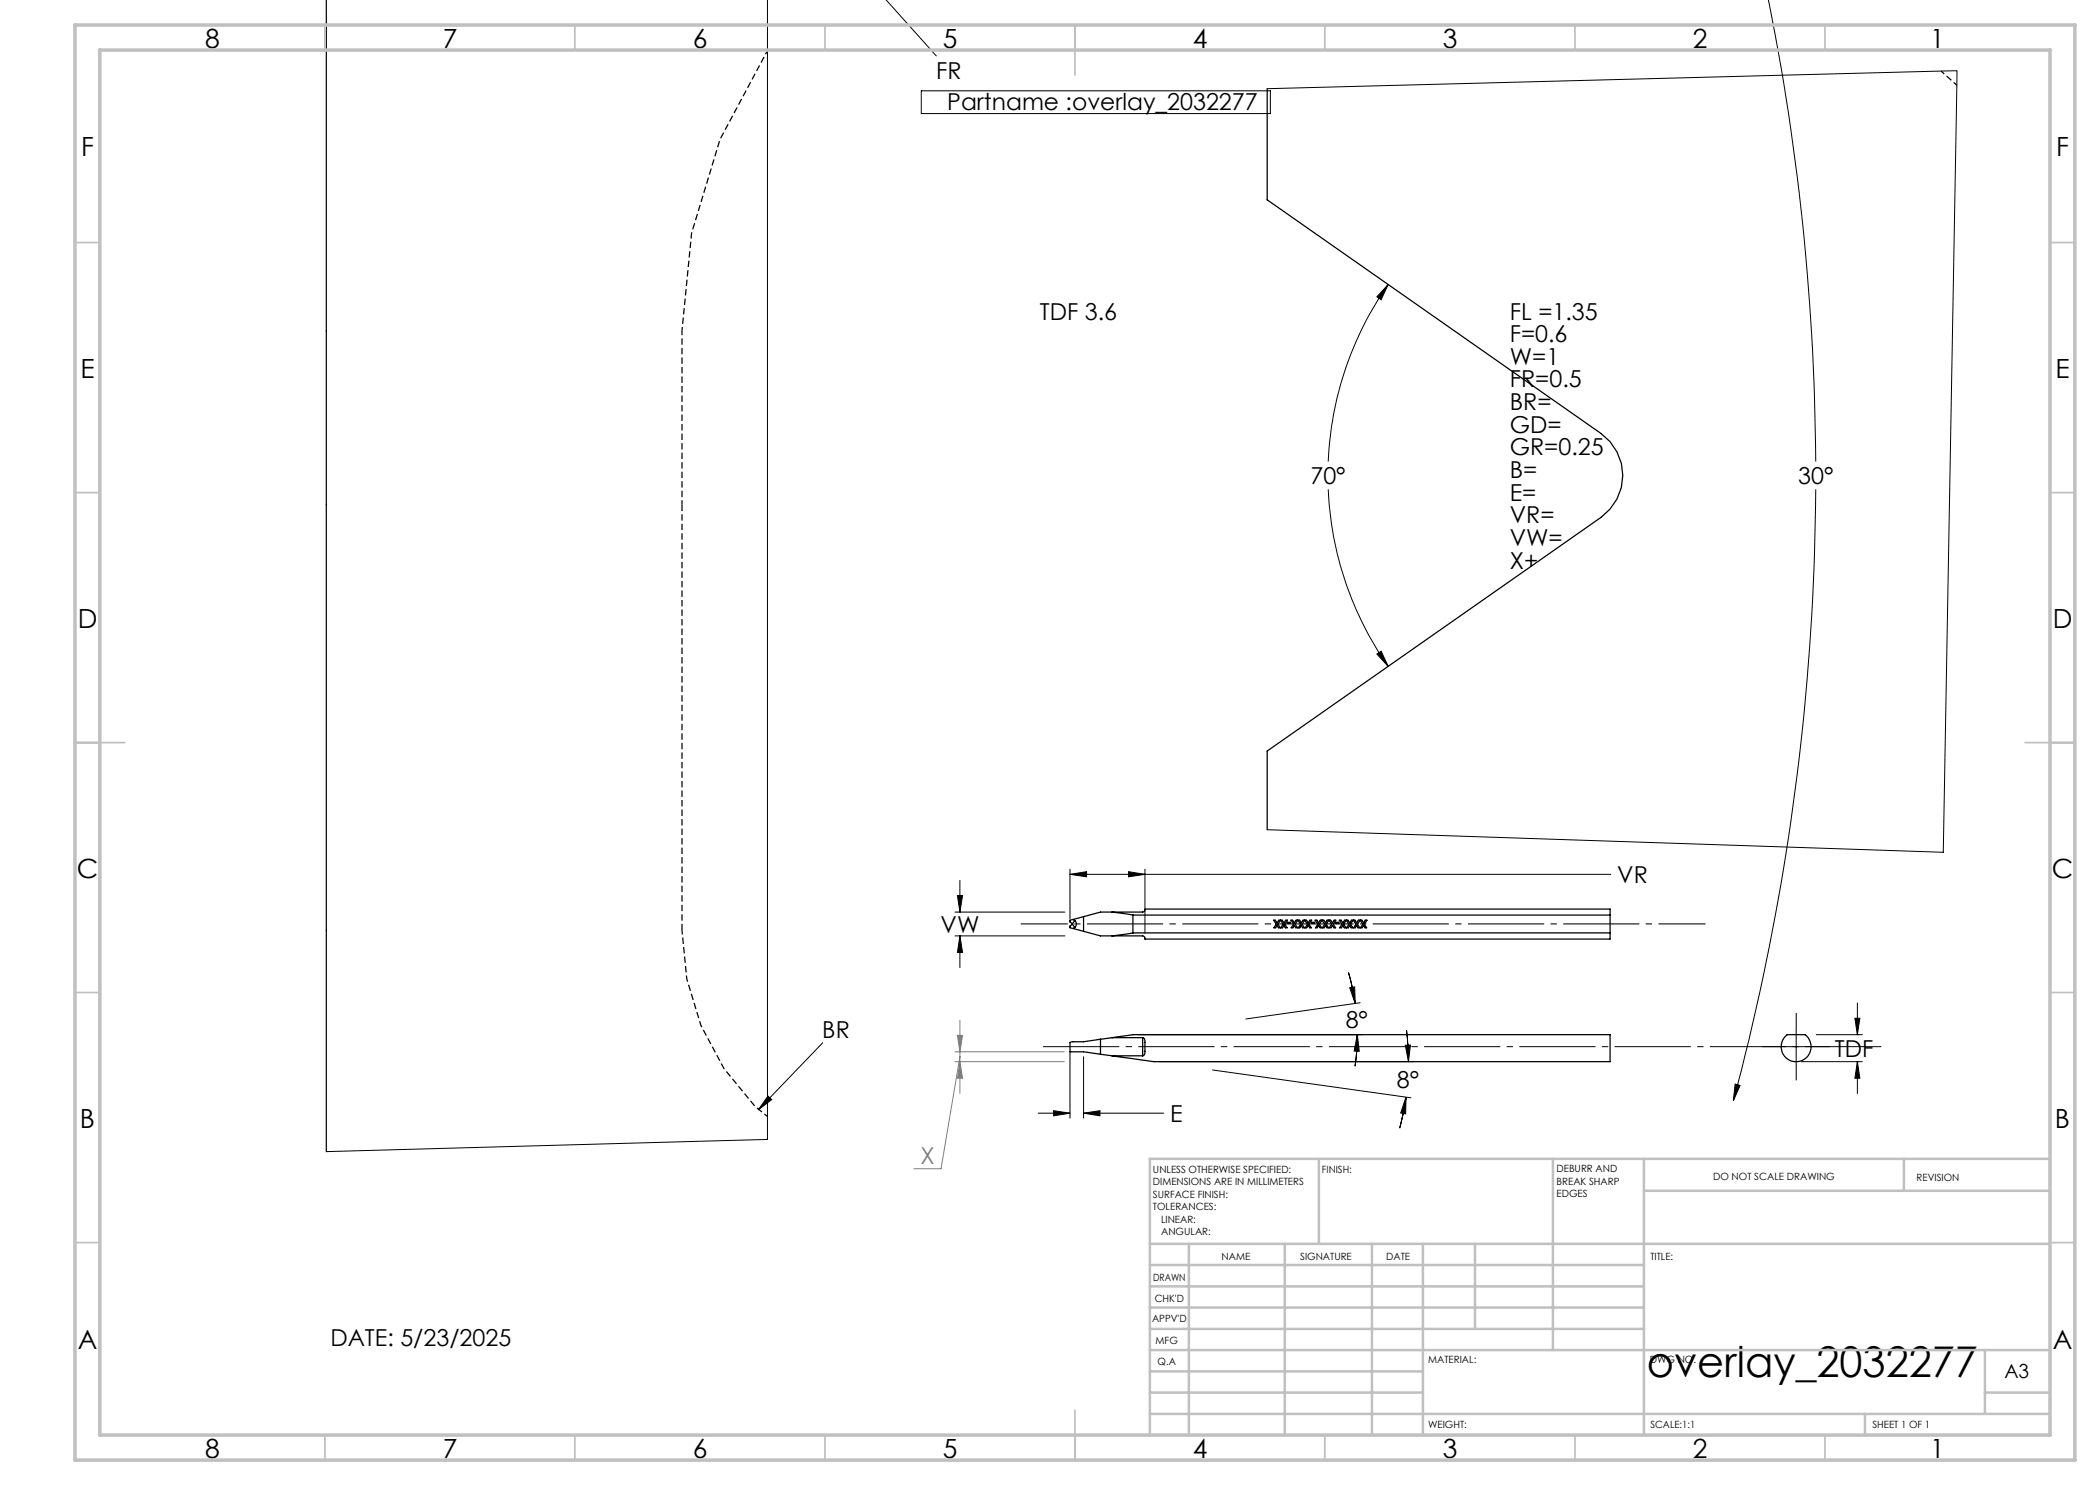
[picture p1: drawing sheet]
<svg xmlns="http://www.w3.org/2000/svg" width="420mm" height="297mm" viewBox="0 0 420 297" stroke-linecap="round" stroke-linejoin="round" font-family="sans-serif">
<g fill="none" stroke="#000" stroke-width=".25">
<path d="M65.3 -.1v230.4M253.4 17.7v22.3l66.8 46.7a10.3 10.3 0 0 1 0 16.8l-66.8 46.7v15.7M214.5 184.9l.4 .6M214.5 184.7v.2M214.5 184.9l-.5 .3v.4l.6 .1M214.6 183.9l-.6 .1v.4l.5 .3M214.6 183.9l.3 .2M214.6 185.7l2.1 .6M214.9 184.1a.85 .85 0 0 1 0 1.4M214.9 184.1l-.4 .6M214.9 185.5l-.3 .2M216.7 186.3l3.4 .9h8.4a.51 .51 0 0 1 .5 .6h93v-1.2"/>
<path d="M216.7 183.3v3M216.7 183.3l-2.1 .6M222.4 182.4l4.2 .6M226.6 186.6l-4.2 .6M226.6 186.6h95.4M226.6 183h95.4M226.6 183v3.6M254.7 184h.4l.3 .6 .4-.6h.6l.4 .6 .3-.6h.4l-.5 .9 .4 .7h-.3l-.3-.5-.3 .5h-.3l.4-.7-.5-.9-.5 .9 .4 .7h-.3l-.3-.5-.3 .5h-.3l.4-.7zM257.5 184.5h.6v.2h-.6zM258.2 184h.3l.4 .6 .3-.6h.7l.3 .6 .4-.6h.7l.4 .6 .3-.6h.3l-.5 .9 .5 .7h-.4l-.2-.5-.4 .5h-.3l.5-.7-.6-.9-.5 .9 .5 .7h-.4l-.3-.5-.2 .5h-.4l.5-.7-.5-.9-.6 .9 .5 .7h-.3l-.3-.5-.3 .5h-.4l.5-.7zM262.4 184.5h.5v.2h-.5zM263 184h.4l.3 .6 .4-.6h.7l.3 .6 .3-.6h.7l.4 .6 .3-.6h.4l-.5 .9 .4 .7h-.3l-.3-.5-.3 .5h-.3l.4-.7-.5-.9-.5 .9 .4 .7h-.3l-.3-.5-.3 .5h-.3l.4-.7-.5-.9-.5 .9 .4 .7h-.3l-.3-.5-.3 .5h-.3l.5-.7z"/>
<path d="M267.2 184.5h.6v.2h-.6zM269.2 184l-.5 .9 .5 .7h-.3l-.3-.5-.3 .5h-.4l.5-.7-.5-.9h.3l.4 .6 .3-.6h.7l.3 .6 .4-.6h.7l.3 .6 .4-.6h.7l.3 .6 .3-.6h.4l-.5 .9 .4 .7h-.3l-.3-.5-.3 .5h-.3l.5-.7-.6-.9-.5 .9 .5 .7h-.4l-.3-.5-.3 .5h-.3l.5-.7-.5-.9M269.3 184l.5 .9-.5 .7h.4l.2-.5 .3 .5h.4l-.5-.7 .5-.9M322 183v-1.2h-93a.49 .49 0 0 1-.5 .6h-8.4l-3.4 .9M322 183v3.6M220.1 207.9l-3.4 .4h-2.3l-.4 .2v1.9h2.7l3.4 .5M220.1 207.9v3M220.1 210.9l2.3 .3M222.4 207.5l4.2-.6h95.4v5.4h-91.2l-8.4-1.1M222.4 211.2h6.1M222.4 207.5h6.1M222.4 207.5l-2.3 .4"/>
<path d="M228.5 207.5h.1a1.37 1.37 0 0 1 .4 1.6v1.2a.74 .74 0 0 1-.4 .9h-.1M228.5 207.5v3.7M357.1 207.3l.3-.4h3.6a3 3 0 0 1 .6 4.3 3 3 0 0 1-4.4 .4 3 3 0 0 1-.1-4.3z"/>
</g>
<path d="M388.2 14.2l3.2 2.9M136.4 100.9v-34.7M153.5 223.3l-2.5-2.1-6.2-7.5-4.6-8.6-2.8-9.3-1-9.8" fill="none" stroke="#000" stroke-width=".25" stroke-dasharray="1.3 .6" stroke-dashoffset=".4" stroke-linecap="butt"/>
<path d="M136.4 186v-85.1" fill="none" stroke="#000" stroke-width=".25" stroke-dasharray="1.3 .6" stroke-linecap="butt"/>
<path d="M136.4 66.2l1.9-19.6 5.7-18.7 9.5-17.7" fill="none" stroke="#000" stroke-width=".25" stroke-dasharray="1.3 .6" stroke-dashoffset=".5" stroke-linecap="butt"/>
<g fill="none" stroke="#000" stroke-width=".2">
<path d="M153.5 -.1v228l-88.2 2.4M177.2 -.1l10.1 11.3M353.7 -.1a479.4 479.4 0 0 1 9.4 92.4M184.3 18.2h69.8v4.5h-69.8zM253.4 17.7l138-3.6-2.7 156.4-135.3-4.6M277.6 56.9l-1.4 3-.8-.5zM277.6 56.9a66.6 66.6 0 0 0-12 35.4M265.6 97.9a66.6 66.6 0 0 0 12 35.4M363.1 97.9a485 485 0 0 1-16.4 122.2M275.4 130.8l.8-.6 1.4 3.1zM191.5 179.1h1l-.5 3.3zM192 176.1v6.3"/>
<path d="M214 174.9l3.3-.6v1.1zM214 173.8v10M214 174.9h108.2M225.7 174.3l3.3 .6-3.3 .5zM229 173.8v12.9M191 182.4h22M191 187.2h22M192 187.2l.5 3.3h-1zM192 187.2v6.3M192 182.4h.1M192 187.2h.1M269.7 194.5l1 3.9 .3 2.3"/>
<path d="M269.9 197.6l1-.2 .1 3.3zM153.6 219.2l.7 .7-2.6 2.1zM164.5 208.6l-12.8 13.4M214 210.4v13.2M216.7 211.3v12.3M227.6 206.9h44.9M231.8 212.3h50.9M242.5 214l39.7 5.6M271.5 206.9l.4 3.4-1.1-.1zM271.5 206.9l-.1 3.2-.4 3.2M272 200.6l-22.8 3.2M281.1 209.1l1-.1-.4 3.3z"/>
<path d="M281.2 219.4l-.1 3.4-1-.2zM281.2 219.4l-.5 3.2-.8 3M281.3 206l.4 6.3M347 216.8l1 .3-1.3 3zM355.5 209.3h7.5M359.2 205.6v7.5M360.2 212.3h12.3M363.3 206.9h9.2M371 203.7h1l-.5 3.2zM371.5 212.3l.5 3.3h-1zM371.5 200.6v6.3M371.5 212.3v6.4"/>
<path d="M371.5 212.3h.1M371.5 206.9h.1M207.6 222.6h6.4M210.7 222.1l3.3 .5-3.3 .6zM216.7 222.6l3.3-.5v1.1zM216.7 222.6h16"/>
</g>
<path d="M191 210.4h21.9M191 212.3h21.9M191.5 207.1h1l-.5 3.3zM192 212.3l.5 3.3h-1zM192 204v14.7M192 211.3l-3.8 22.4h-5.4" fill="none" stroke="#808080" stroke-width=".2"/>
<path d="M377.4 209.3h-169.9" fill="none" stroke="#000" stroke-width=".2" stroke-dasharray="15.2 1.3 1.3 1.3" stroke-dashoffset="-1.1" stroke-linecap="butt"/>
<path d="M355.5 209.3h-3M359.2 205.6v-3M359.2 213.1v3M363 209.3h3" fill="none" stroke="#000" stroke-width=".2" stroke-dasharray="15.2 1.3 1.3 1.3" stroke-linecap="butt"/>
<path d="M341.1 184.8h-136.9" fill="none" stroke="#000" stroke-width=".2" stroke-dasharray="15.2 1.3 1.3 1.3" stroke-dashoffset="5.8" stroke-linecap="butt"/>
<g fill="none" stroke="#c0c0c0" stroke-width=".35">
<path d="M65 5v5M115 5v5M165 5v5M215 5v10M265 5v5M315 5v5M365 5v5M15 48.5h5M410 48.5h5M15 98.5h5M410 98.5h5M15 148.5h10"/>
<path d="M405 148.5h10M15 198.5h5M410 198.5h5M15 248.5h5M410 248.5h5M65 287v5M115 287v5M165 287v5M215 282v10M265 287v5M315 287v5M365 287v5"/>
</g>
<g fill="none" stroke="#c0c0c0" stroke-width=".5">
<path d="M263.8 231.8v17M310.6 231.8v38.2M328.8 231.8v55.2M328.8 238.2h81.2M380.8 231.8v6.4M410 231.8h-180v55.2M230 248.8h180M230 257.3h98.8M230 253h98.8M237.8 248.8v38.2M257 248.8v38.2M274.4 248.8v38.2"/>
<path d="M284.6 248.8v38.2M295 248.8v17M230 265.8h98.8M230 261.5h98.8M230 278.5h54.6M230 274.3h54.6M230 270h180M397 278.5h13M397 270v12.8M230 282.8h180M373 282.8v4.2"/>
</g>
<path d="M15 5h400v287h-400zM20 10h390v277h-390z" fill="none" stroke="#c0c0c0" stroke-width=".7"/>
<g fill="#000">
<path d="M214 174.9l3.3-.6v1.1zM225.7 174.3l3.3 .6-3.3 .5z"/>
<path d="M210.7 222.1l3.3 .5-3.3 .6zM216.7 222.6l3.3-.5v1.1zM271.5 206.9l.4 3.4-1.1-.1zM269.9 197.6l1-.2 .1 3.3zM281.2 219.4l-.1 3.4-1-.2zM281.1 209.1l1-.1-.4 3.3zM371.5 212.3l.5 3.3h-1zM371 203.7h1l-.5 3.2zM191.5 179.1h1l-.5 3.3zM192 187.2l.5 3.3h-1zM169.7 -.1h2.6zM153.6 219.2l.7 .7-2.6 2.1zM347 216.8l1 .3-1.3 3zM346.7 -.1h1.3zM277.6 56.9l-1.4 3-.8-.5zM275.4 130.8l.8-.6 1.4 3.1z"/>
</g>
<path d="M191.5 207.1h1l-.5 3.3zM192 212.3l.5 3.3h-1z" fill="#808080"/>
<text font-size="8.5" x="329.4" y="275.4">overlay_2032277</text>
<g font-size="5.3">
<text x="41" y="9.5">8</text>
<text x="88.5" y="9.5">7</text>
<text x="138.5" y="9.5">6</text>
<text x="188.5" y="9.5">5</text>
<text x="238.5" y="9.5">4</text>
<text x="288.5" y="9.5">3</text>
<text x="338.5" y="9.5">2</text>
<text x="386" y="9.5">1</text>
<text x="16.2" y="31.3">F</text>
<text x="411.2" y="31.3">F</text>
<text x="16.1" y="75.5">E</text>
<text x="411.1" y="75.5">E</text>
<text x="15.5" y="125.5">D</text>
<text x="410.5" y="125.5">D</text>
<text x="15.4" y="175.5">C</text>
<text x="410.4" y="175.5">C</text>
<text x="16" y="225.5">B</text>
<text x="411" y="225.5">B</text>
<text x="15.5" y="269.8">A</text>
<text x="410.5" y="269.8">A</text>
<text x="41" y="291.5">8</text>
<text x="88.5" y="291.5">7</text>
<text x="138.5" y="291.5">6</text>
<text x="188.5" y="291.5">5</text>
<text x="238.5" y="291.5">4</text>
<text x="288.5" y="291.5">3</text>
<text x="338.5" y="291.5">2</text>
<text x="386" y="291.5">1</text>
</g>
<g font-size="4.7">
<text x="187.2" y="15.7">FR</text>
<text x="189.4" y="22">Partname :overlay_2032277</text>
<text x="208" y="63.9">TDF 3.6</text>
<text x="302" y="63.9">FL =1.35</text>
<text x="302" y="68.4">F=0.6</text>
<text x="302" y="73">W=1</text>
<text x="302" y="77.5">FR=0.5</text>
<text x="302" y="82">BR=</text>
<text x="302" y="86.5">GD=</text>
<text x="302" y="91.1">GR=0.25</text>
<text x="302" y="95.6">B=</text>
<text x="262.1" y="96.8">70°</text>
<text x="302" y="100.1">E=</text>
<text x="359.6" y="96.8">30°</text>
<text x="302" y="104.6">VR=</text>
<text x="302" y="109.2">VW=</text>
<text x="302" y="113.7">X+</text>
<text x="323.5" y="176.6">VR</text>
<text x="188.1" y="186.5">VW</text>
<text x="164.5" y="207.5">BR</text>
<text x="269.1" y="205.6">8°</text>
<text x="367" y="211.4">TDF</text>
<text x="279.4" y="217.6">8°</text>
<text x="234" y="224.4">E</text>
<text x="66.1" y="269.2">DATE: 5/23/2025</text>
</g>
<text font-size="4.7" fill="#808080" x="184.1" y="232.7">X</text>
<text font-size="3.9" x="400.9" y="275.5">A3</text>
<g font-size="2">
<text x="230.6" y="234.6">UNLESS OTHERWISE SPECIFIED:</text>
<text x="230.6" y="237.1">DIMENSIONS ARE IN MILLIMETERS</text>
<text x="230.6" y="239.6">SURFACE FINISH:</text>
<text x="264.4" y="234.6">FINISH:</text>
<text x="311.3" y="234.5">DEBURR AND</text>
<text x="311.3" y="237">BREAK SHARP</text>
<text x="311.3" y="239.5">EDGES</text>
<text x="342.6" y="236">DO NOT SCALE DRAWING</text>
<text x="383.3" y="236.2">REVISION</text>
<text x="230.6" y="242.1">TOLERANCES:</text>
<text x="232.2" y="244.6">LINEAR:</text>
<text x="232.2" y="247.1">ANGULAR:</text>
<text x="244.3" y="252">NAME</text>
<text x="260" y="251.9">SIGNATURE</text>
<text x="277.2" y="251.9">DATE</text>
<text x="330.1" y="251.9">TITLE:</text>
<text x="230.6" y="256.1">DRAWN</text>
<text x="230.9" y="260.3">CHK'D</text>
<text x="230.4" y="264.4">APPV'D</text>
<text x="231.1" y="268.8">MFG</text>
<text x="231.5" y="273">Q.A</text>
<text x="285.6" y="272.5">MATERIAL:</text>
<text x="330" y="272.5">DWG NO.</text>
<text x="285.6" y="285.5">WEIGHT:</text>
<text x="330.1" y="285.6">SCALE:1:1</text>
<text x="374.5" y="285.6">SHEET 1 OF 1</text>
</g>
</svg>
